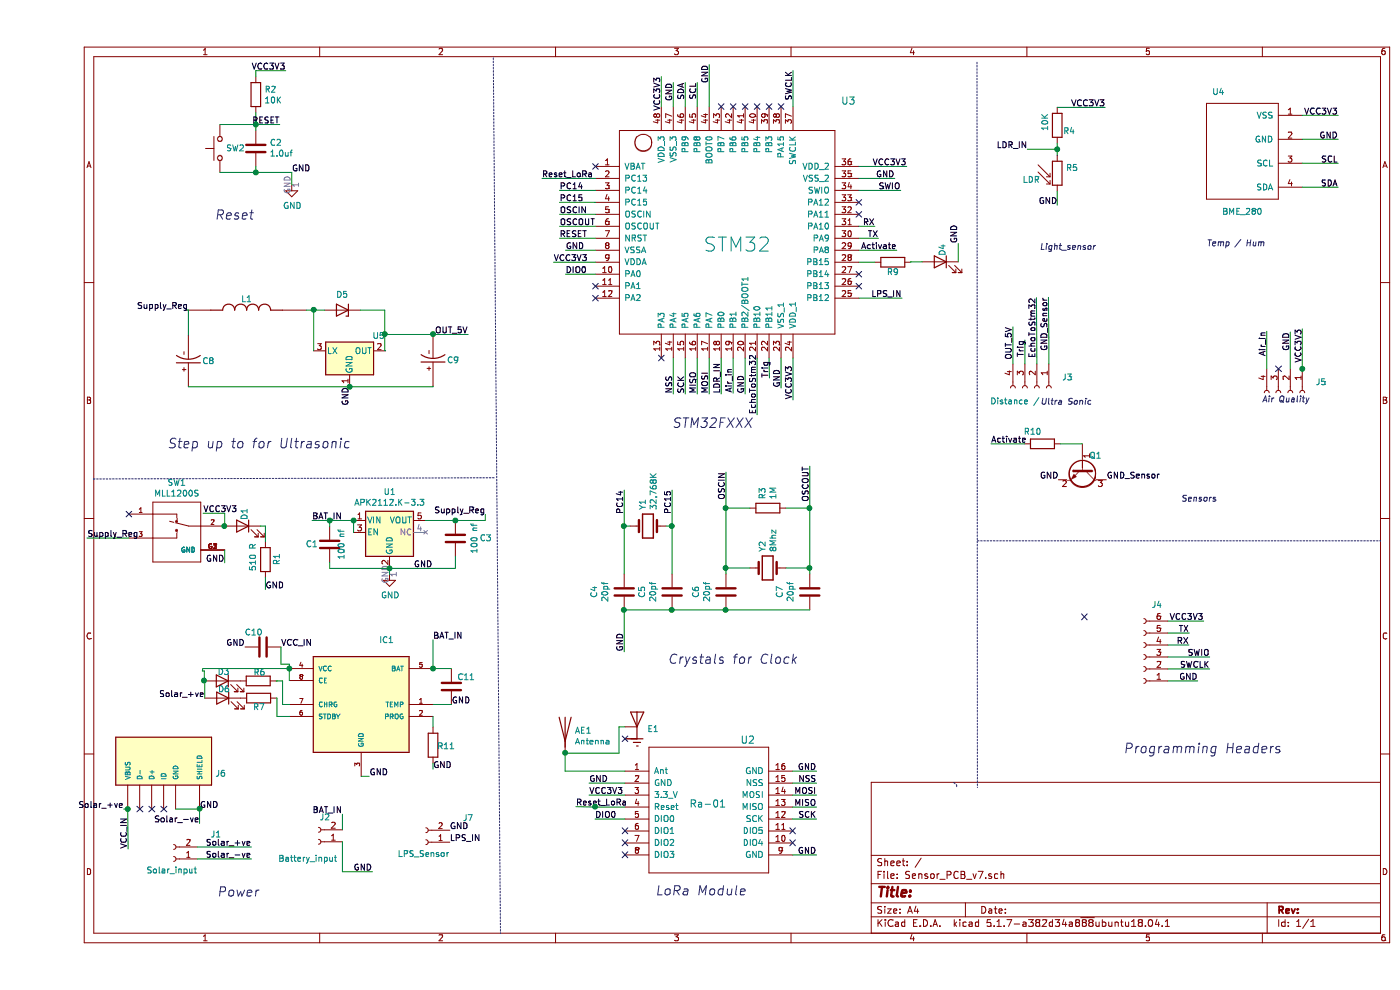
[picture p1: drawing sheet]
EESchema Schematic File Version 4
EELAYER 30 0
EELAYER END
$Descr A4 11693 8268
encoding utf-8
Sheet 1 1
Title ""
Date ""
Rev ""
Comp ""
Comment1 ""
Comment2 ""
Comment3 ""
Comment4 ""
$EndDescr
Text Label 6453 3894 3    50   ~ 0
OSCOUT
Text Label 4364 1590 0    50   ~ 0
PC14
Text Label 4364 1690 0    50   ~ 0
PC15
Text Label 4364 1790 0    50   ~ 0
OSCIN
Text Label 4364 1890 0    50   ~ 0
OSCOUT
Text Label 4314 2190 0    50   ~ 0
VCC3V3
Text Label 4364 1990 0    50   ~ 0
RESET
$Comp
L Switch:SW_Push SW2
U 1 1
P 1527 1241
F 0 "SW2" V 1527 1191 50  0000 R CNN
F 1 "SW_Push" V 1427 1691 50  0001 R CNN
F 2 "Buttons_Switches_THT:SW_PUSH_6mm_h5mm" H 1527 1441 50  0001 C CNN
F 3 "~" H 1527 1441 50  0001 C CNN
	1    1527 1241
	0    -1   -1   0   
$EndComp
Text Label 2027 1041 2    50   ~ 0
RESET
Wire Wire Line
	1527 1041 1827 1041
Wire Wire Line
	1827 1091 1827 1041
Connection ~ 1827 1041
Wire Wire Line
	1827 1041 2027 1041
Text Label 2077 591  2    50   ~ 0
VCC3V3
$Comp
L Device:R R2
U 1 1
P 1827 791
F 0 "R2" H 1897 837 50  0000 L CNN
F 1 "10K" H 1897 746 50  0000 L CNN
F 2 "Resistors_SMD:R_0805" V 1757 791 50  0001 C CNN
F 3 "~" H 1827 791 50  0001 C CNN
	1    1827 791 
	1    0    0    -1  
$EndComp
Wire Wire Line
	1827 641  1827 591 
Wire Wire Line
	1827 591  2077 591 
Wire Wire Line
	1827 941  1827 1041
Wire Wire Line
	2645 4347 2645 4447
$Comp
L Sensor_PCB_v7-rescue:GND-power-Sensor_PCB_v5-rescue #PWR01
U 1 1
P 2945 4797
F 0 "#PWR01" H 2950 4624 50  0001 C CNN
F 1 "GND" H 2950 4624 50  0000 C CNN
F 2 "" H 2945 4797 50  0001 C CNN
F 3 "" H 2945 4797 50  0001 C CNN
	1    2945 4797
	1    0    0    -1  
$EndComp
Text Label 3145 4747 0    50   ~ 0
GND
Text Label 9796 5487 2    50   ~ 0
SWIO
Text Label 9796 5587 2    50   ~ 0
SWCLK
Wire Wire Line
	9446 5487 9796 5487
Wire Wire Line
	9796 5587 9446 5587
Text Label 9696 5687 2    50   ~ 0
GND
Wire Wire Line
	9696 5687 9446 5687
Text Label 9746 5187 2    50   ~ 0
VCC3V3
$Comp
L Device:C C1
U 1 1
P 2445 4547
F 0 "C1" H 2595 4547 50  0000 C CNN
F 1 "100 nf" V 2345 4547 50  0000 C CNN
F 2 "Capacitors_SMD:C_0805" H 2483 4397 50  0001 C CNN
F 3 "~" H 2445 4547 50  0001 C CNN
	1    2445 4547
	-1   0    0    1   
$EndComp
Wire Wire Line
	2445 4347 2445 4397
Text Label 4414 2090 0    50   ~ 0
GND
Text Label 2127 1441 0    50   ~ 0
GND
Text Label 6511 6440 2    50   ~ 0
GND
Text Label 4611 6540 0    50   ~ 0
GND
Wire Wire Line
	4611 6540 4911 6540
Text Label 4611 6640 0    50   ~ 0
VCC3V3
Wire Wire Line
	4611 6640 4911 6640
Text Label 6511 7140 2    50   ~ 0
GND
Wire Wire Line
	6311 7140 6511 7140
Text Notes 9074 6302 0    79   Italic 0
Programming Headers
Text Notes 1500 7500 0    79   Italic 0
Power
Text Notes 1422 1845 0    79   Italic 0
 Reset
Text Notes 5161 7490 0    79   Italic 0
LoRa Module
Text Label 6511 6740 2    50   ~ 0
MISO
Text Label 6511 6640 2    50   ~ 0
MOSI
Text Label 6511 6840 2    50   ~ 0
SCK
Wire Wire Line
	6311 6840 6511 6840
Wire Wire Line
	6511 6740 6311 6740
Wire Wire Line
	6311 6640 6511 6640
Text Label 4661 6840 0    50   ~ 0
DIO0
Wire Wire Line
	4661 6840 4911 6840
Text Label 4501 6737 0    50   ~ 0
Reset_LoRa
Wire Wire Line
	4661 6740 4662 6740
Text Label 6511 6540 2    50   ~ 0
NSS
Wire Wire Line
	6511 6540 6311 6540
Wire Wire Line
	6311 6440 6511 6440
Text Label 4414 2290 0    50   ~ 0
DIO0
Text Label 4216 1490 0    50   ~ 0
Reset_LoRa
NoConn ~ 6311 6940
NoConn ~ 6311 7040
NoConn ~ 4911 7140
$Comp
L Sensor_PCB_v7-rescue:Antenna-Device-Sensor_PCB_v5-rescue AE1
U 1 1
P 4411 6090
F 0 "AE1" H 4491 6079 50  0000 L CNN
F 1 "Antenna" H 4491 5988 50  0000 L CNN
F 2 "Pin_Headers:Pin_Header_Straight_1x01_Pitch2.54mm" H 4411 6090 50  0001 C CNN
F 3 "~" H 4411 6090 50  0001 C CNN
	1    4411 6090
	1    0    0    -1  
$EndComp
Wire Wire Line
	4411 6290 4411 6440
Wire Wire Line
	4411 6440 4911 6440
Text Notes 9556 4199 0    50   Italic 0
Sensors\n
NoConn ~ 4664 1390
Text Notes 9768 2065 0    50   Italic 0
Temp / Hum
Text Notes 8373 2097 0    50   Italic 0
Light_sensor
Text Notes 10230 3370 0    50   Italic 0
Air Quality
Wire Wire Line
	2445 4697 2445 4747
Wire Wire Line
	3495 4647 3495 4747
Wire Wire Line
	3745 4297 3745 4347
$Comp
L Sensor_Optical:LDR03 R5
U 1 1
P 8523 1447
F 0 "R5" H 8593 1493 50  0000 L CNN
F 1 "LDR" H 8232 1395 50  0000 L CNN
F 2 "Diodes_THT:D_A-405_P5.08mm_Vertical_AnodeUp" V 8698 1447 50  0001 C CNN
F 3 "" H 8523 1397 50  0001 C CNN
	1    8523 1447
	1    0    0    -1  
$EndComp
Text Label 8923 897  2    50   ~ 0
VCC3V3
$Comp
L Device:R R4
U 1 1
P 8523 1047
F 0 "R4" H 8373 1097 50  0000 L CNN
F 1 "10K" V 8623 947 50  0000 L CNN
F 2 "Resistors_SMD:R_0805" V 8453 1047 50  0001 C CNN
F 3 "~" H 8523 1047 50  0001 C CNN
	1    8523 1047
	-1   0    0    1   
$EndComp
Wire Wire Line
	8523 897  8923 897 
Wire Wire Line
	8523 1297 8523 1247
Text Label 8273 1247 2    50   ~ 0
LDR_IN
Wire Wire Line
	8273 1247 8523 1247
Connection ~ 8523 1247
Wire Wire Line
	8523 1247 8523 1197
$Comp
L Sensor_PCB_v7-rescue:BME_280-Sensor_Humidity-Sensor_PCB_v5-rescue U4
U 1 1
P 10068 1265
F 0 "U4" H 9868 1765 50  0000 C CNN
F 1 "BME_280" H 10068 765 50  0000 C CNN
F 2 "Custom_Libraries:BME280" H 10068 1365 50  0001 C CNN
F 3 "" H 10068 1365 50  0001 C CNN
	1    10068 1265
	1    0    0    -1  
$EndComp
Text Label 10868 1165 2    50   ~ 0
GND
Wire Wire Line
	10568 1165 10868 1165
Text Label 10868 965  2    50   ~ 0
VCC3V3
Wire Wire Line
	10568 965  10868 965 
Text Label 10868 1365 2    50   ~ 0
SCL
Wire Wire Line
	10868 1365 10568 1365
Text Label 10868 1565 2    50   ~ 0
SDA
Wire Wire Line
	10568 1565 10868 1565
Wire Wire Line
	6453 4244 6453 3894
Connection ~ 6453 4244
Connection ~ 6453 4744
Wire Wire Line
	6453 4794 6453 4744
Wire Wire Line
	6453 4744 6453 4244
Text Label 5414 690  3    50   ~ 0
SDA
Wire Wire Line
	5514 690  5514 890 
Text Label 5514 690  3    50   ~ 0
SCL
Wire Wire Line
	5714 3290 5714 2990
Text Label 5714 3290 1    50   ~ 0
LDR_IN
Text Label 5914 3290 1    50   ~ 0
GND
Wire Wire Line
	5414 3290 5414 2990
Wire Wire Line
	5514 3290 5514 2990
Wire Wire Line
	5614 2990 5614 3290
Wire Wire Line
	5914 2990 5914 3290
Text Label 5414 3290 1    50   ~ 0
SCK
Text Label 5514 3290 1    50   ~ 0
MISO
Text Label 5614 3290 1    50   ~ 0
MOSI
Wire Wire Line
	5314 2990 5314 3290
Text Label 5314 3290 1    50   ~ 0
NSS
Text Notes 5303 3583 0    79   Italic 0
STM32FXXX\n
Text Label 7164 1490 2    50   ~ 0
GND
Wire Wire Line
	5314 690  5314 890 
Text Label 5314 690  3    50   ~ 0
GND
Wire Wire Line
	5214 640  5214 890 
Text Label 5214 640  3    50   ~ 0
VCC3V3
Wire Wire Line
	6314 590  6314 890 
Text Label 6314 590  3    50   ~ 0
SWCLK
Text Label 7214 1590 2    50   ~ 0
SWIO
Wire Wire Line
	4903 5444 4903 5094
Text Label 4903 5444 1    50   ~ 0
GND
Text Label 7264 1390 2    50   ~ 0
VCC3V3
Text Label 5614 540  3    50   ~ 0
GND
Connection ~ 5753 4244
Wire Wire Line
	5753 4244 5753 3944
Text Label 5753 3944 3    50   ~ 0
OSCIN
Connection ~ 5303 4394
Wire Wire Line
	5303 4094 5303 4394
Text Label 5303 4094 3    50   ~ 0
PC15
Wire Wire Line
	5303 4394 5253 4394
Wire Wire Line
	5303 4794 5303 4394
Connection ~ 5753 5094
Wire Wire Line
	5303 5094 5753 5094
Connection ~ 5303 5094
Wire Wire Line
	4903 5094 5303 5094
$Comp
L Device:C C5
U 1 1
P 5303 4944
F 0 "C5" V 5051 4944 50  0000 C CNN
F 1 "20pf" V 5142 4944 50  0000 C CNN
F 2 "Capacitors_SMD:C_0805" H 5341 4794 50  0001 C CNN
F 3 "~" H 5303 4944 50  0001 C CNN
	1    5303 4944
	1    0    0    -1  
$EndComp
Wire Wire Line
	5753 5094 6453 5094
Connection ~ 5753 4744
Wire Wire Line
	5753 4794 5753 4744
$Comp
L Device:C C7
U 1 1
P 6453 4944
F 0 "C7" V 6201 4944 50  0000 C CNN
F 1 "20pf" V 6292 4944 50  0000 C CNN
F 2 "Capacitors_SMD:C_0805" H 6491 4794 50  0001 C CNN
F 3 "~" H 6453 4944 50  0001 C CNN
	1    6453 4944
	1    0    0    -1  
$EndComp
$Comp
L Device:C C6
U 1 1
P 5753 4944
F 0 "C6" V 5501 4944 50  0000 C CNN
F 1 "20pf" V 5592 4944 50  0000 C CNN
F 2 "Capacitors_SMD:C_0805" H 5791 4794 50  0001 C CNN
F 3 "~" H 5753 4944 50  0001 C CNN
	1    5753 4944
	1    0    0    -1  
$EndComp
Wire Wire Line
	5953 4244 5753 4244
Wire Wire Line
	6253 4244 6453 4244
Wire Wire Line
	6253 4744 6453 4744
Wire Wire Line
	5753 4744 5753 4244
Wire Wire Line
	5953 4744 5753 4744
$Comp
L Device:R R3
U 1 1
P 6103 4244
F 0 "R3" H 6173 4290 50  0000 L CNN
F 1 "1M" H 6173 4199 50  0000 L CNN
F 2 "Resistors_SMD:R_0805" V 6033 4244 50  0001 C CNN
F 3 "~" H 6103 4244 50  0001 C CNN
	1    6103 4244
	0    -1   -1   0   
$EndComp
$Comp
L Device:Crystal Y2
U 1 1
P 6103 4744
F 0 "Y2" V 6057 4875 50  0000 L CNN
F 1 "8Mhz" V 6148 4875 50  0000 L CNN
F 2 "Crystals:Crystal_HC49-4H_Vertical" H 6103 4744 50  0001 C CNN
F 3 "~" H 6103 4744 50  0001 C CNN
	1    6103 4744
	1    0    0    -1  
$EndComp
Wire Notes Line
	10521 11270 10519 11263
Text Notes 5267 5556 0    79   Italic 0
Crystals for Clock\n
Wire Notes Line
	469  4000 3831 3991
Wire Notes Line
	7659 6537 7680 6558
Wire Notes Line
	7680 6558 7680 6579
Text Label 2800 7280 2    50   ~ 0
GND
$Comp
L Connector:Conn_01x02_Female J1
U 1 1
P 1139 7173
F 0 "J1" H 739 6973 50  0000 L CNN
F 1 "Solar_input" H 939 7273 50  0000 L CNN
F 2 "Custom_Libraries:Battery_holder" H 1139 7173 50  0001 C CNN
F 3 "~" H 1139 7173 50  0001 C CNN
	1    1139 7173
	-1   0    0    1   
$EndComp
Text Label 1789 7173 2    50   ~ 0
Solar_-ve
Wire Wire Line
	1339 7173 1789 7173
Text Label 1789 7073 2    50   ~ 0
Solar_+ve
Wire Wire Line
	1789 7073 1339 7073
Text Label 2550 6800 2    50   ~ 0
BAT_IN
$Comp
L Connector:Conn_01x02_Female J2
U 1 1
P 2350 7030
F 0 "J2" H 2250 6830 50  0000 L CNN
F 1 "Battery_input" H 2190 7174 50  0000 L CNN
F 2 "Custom_Libraries:Battery_holder" H 2350 7030 50  0001 C CNN
F 3 "~" H 2350 7030 50  0001 C CNN
	1    2350 7030
	-1   0    0    1   
$EndComp
Wire Wire Line
	2550 6930 2550 6800
Wire Wire Line
	2550 7280 2800 7280
Wire Wire Line
	4414 2290 4664 2290
Wire Wire Line
	4314 2190 4664 2190
Wire Wire Line
	4414 2090 4664 2090
Wire Wire Line
	4364 1990 4664 1990
Wire Wire Line
	4664 1890 4364 1890
Wire Wire Line
	4364 1790 4664 1790
Wire Wire Line
	4364 1690 4664 1690
Wire Wire Line
	4664 1590 4364 1590
Wire Wire Line
	6864 1390 7264 1390
Wire Wire Line
	7164 1490 6864 1490
Wire Wire Line
	6864 1590 7214 1590
Text Label 6314 3340 1    50   ~ 0
VCC3V3
Text Label 6214 3240 1    50   ~ 0
GND
Wire Wire Line
	6314 3340 6314 2990
Wire Wire Line
	6214 2990 6214 3240
NoConn ~ 5914 890 
NoConn ~ 6214 890 
Wire Notes Line
	3809 482  3870 7798
Wire Wire Line
	1906 4924 1906 4824
Wire Wire Line
	1906 4524 1906 4394
Connection ~ 4903 5094
$Comp
L Device:Crystal Y1
U 1 1
P 5103 4394
F 0 "Y1" V 5057 4525 50  0000 L CNN
F 1 "32.768K" V 5148 4525 50  0000 L CNN
F 2 "Crystals:Crystal_HC49-4H_Vertical" H 5103 4394 50  0001 C CNN
F 3 "~" H 5103 4394 50  0001 C CNN
	1    5103 4394
	1    0    0    -1  
$EndComp
$Comp
L Device:C C4
U 1 1
P 4903 4944
F 0 "C4" V 4651 4944 50  0000 C CNN
F 1 "20pf" V 4742 4944 50  0000 C CNN
F 2 "Capacitors_SMD:C_0805" H 4941 4794 50  0001 C CNN
F 3 "~" H 4903 4944 50  0001 C CNN
	1    4903 4944
	1    0    0    -1  
$EndComp
Wire Wire Line
	4953 4394 4903 4394
Wire Wire Line
	4903 4394 4903 4794
Text Label 4903 4094 3    50   ~ 0
PC14
Wire Wire Line
	4903 4394 4903 4094
Connection ~ 4903 4394
Text Notes 8380 3390 0    50   Italic 0
Ultra Sonic
Text Label 8449 2485 3    50   ~ 0
GND_Sensor
Wire Wire Line
	8450 2820 8450 3040
Text Label 8250 2840 3    50   ~ 0
Trig
Wire Wire Line
	8250 2840 8250 3040
Text Label 8150 2730 3    50   ~ 0
OUT_5V
Wire Wire Line
	8150 3040 8150 2730
Text Label 8349 2486 3    50   ~ 0
EchoToStm32
Text Label 6013 3463 1    50   ~ 0
EchoToStm32
Text Label 6117 3157 1    50   ~ 0
Trig
Wire Wire Line
	6117 3157 6114 2990
Wire Wire Line
	4501 6737 4662 6740
Connection ~ 4662 6740
Wire Wire Line
	4662 6740 4911 6740
Text Label 2297 4347 0    50   ~ 0
BAT_IN
Wire Wire Line
	2297 4347 2445 4347
Connection ~ 2445 4347
Wire Wire Line
	2445 4347 2645 4347
NoConn ~ 6864 1690
NoConn ~ 6864 1790
$Comp
L Sensor_PCB_v7-rescue:GND-power-Sensor_PCB_v5-rescue #PWR02
U 1 1
P 2127 1544
F 0 "#PWR02" H 2132 1371 50  0001 C CNN
F 1 "GND" H 2132 1371 50  0000 C CNN
F 2 "" H 2127 1544 50  0001 C CNN
F 3 "" H 2127 1544 50  0001 C CNN
	1    2127 1544
	1    0    0    -1  
$EndComp
$Comp
L Device:C C2
U 1 1
P 1827 1241
F 0 "C2" H 1712 1195 50  0000 R CNN
F 1 "1.0uf" H 1712 1286 50  0000 R CNN
F 2 "Capacitors_SMD:C_0805" H 1865 1091 50  0001 C CNN
F 3 "~" H 1827 1241 50  0001 C CNN
	1    1827 1241
	-1   0    0    1   
$EndComp
$Comp
L stm32:STM32 U3
U 1 1
P 5714 1740
F 0 "U3" H 6714 2640 60  0000 L CNN
F 1 "STM32" H 5564 1440 118 0000 L CNN
F 2 "Custom_Libraries:STM32(LQFP48)" H 5714 1740 60  0001 C CNN
F 3 "" H 5714 1740 60  0001 C CNN
	1    5714 1740
	1    0    0    -1  
$EndComp
Wire Wire Line
	1527 1441 1827 1441
Wire Wire Line
	2127 1441 2127 1544
Wire Wire Line
	1827 1391 1827 1441
Connection ~ 1827 1441
Wire Wire Line
	1827 1441 2127 1441
Wire Wire Line
	2445 4747 2945 4747
Connection ~ 2945 4747
Wire Wire Line
	2945 4747 3495 4747
Wire Wire Line
	2945 4747 2945 4797
$Comp
L Sensor_PCB_v7-rescue:AP2112K-3.3-Regulator_Linear-Sensor_PCB_v5-rescue U1
U 1 1
P 2945 4447
F 0 "U1" H 2945 4789 50  0000 C CNN
F 1 "APK2112.K-3.3" H 2945 4698 50  0000 C CNN
F 2 "TO_SOT_Packages_SMD:SOT-23-5" H 2945 4647 50  0001 C CNN
F 3 "http://www.advanced-monolithic.com/pdf/ds1117.pdf" H 3045 4197 50  0001 C CNN
	1    2945 4447
	1    0    0    -1  
$EndComp
Wire Wire Line
	6014 2990 6013 3463
NoConn ~ 6114 890 
NoConn ~ 6014 890 
$Comp
L Connector:Conn_01x04_Female J5
U 1 1
P 10470 3280
F 0 "J5" V 10380 3490 50  0000 L CNN
F 1 "Airquality" V 10580 2890 50  0001 L CNN
F 2 "Pin_Headers:Pin_Header_Straight_1x04_Pitch2.54mm" H 10470 3280 50  0001 C CNN
F 3 "~" H 10470 3280 50  0001 C CNN
	1    10470 3280
	0    1    1    0   
$EndComp
Text Label 10570 2746 3    50   ~ 0
VCC3V3
Wire Wire Line
	10570 3081 10570 3080
Connection ~ 10570 3080
Wire Wire Line
	10570 3080 10570 2746
Wire Wire Line
	10270 3080 10270 2766
NoConn ~ 10370 3080
Wire Wire Line
	10470 3080 10469 2775
Text Label 10469 2775 3    50   ~ 0
GND
Wire Wire Line
	5814 2990 5814 3283
Text Label 5814 3283 1    50   ~ 0
Air_in
Text Label 10270 2766 3    50   ~ 0
Air_in
Wire Notes Line
	7856 4517 11223 4516
Wire Wire Line
	6864 2190 6998 2190
Wire Wire Line
	7297 2187 7298 2190
Wire Wire Line
	7395 2187 7297 2187
$Comp
L Device:R R9
U 1 1
P 7148 2190
F 0 "R9" V 7062 2138 50  0000 L CNN
F 1 "510 R" V 7248 2090 50  0001 L CNN
F 2 "Resistors_SMD:R_0805" V 7078 2190 50  0001 C CNN
F 3 "~" H 7148 2190 50  0001 C CNN
	1    7148 2190
	0    1    -1   0   
$EndComp
Wire Wire Line
	7695 2187 7695 2034
$Comp
L Device:LED D4
U 1 1
P 7545 2187
F 0 "D4" V 7525 2287 50  0000 C CNN
F 1 "Bat_Low" H 7475 2377 50  0001 C CNN
F 2 "Diodes_SMD:D_0805" H 7545 2187 50  0001 C CNN
F 3 "~" H 7545 2187 50  0001 C CNN
	1    7545 2187
	-1   0    0    -1  
$EndComp
Text Label 7695 2034 1    50   ~ 0
GND
Wire Wire Line
	4664 1490 4216 1490
NoConn ~ 4664 2490
Connection ~ 3495 4347
Wire Wire Line
	3495 4347 3745 4347
Wire Wire Line
	3245 4347 3495 4347
$Comp
L Device:C C3
U 1 1
P 3495 4497
F 0 "C3" H 3243 4497 50  0000 C CNN
F 1 "100 nf" V 3334 4497 50  0000 C CNN
F 2 "Capacitors_SMD:C_0805" H 3533 4347 50  0001 C CNN
F 3 "~" H 3495 4497 50  0001 C CNN
	1    3495 4497
	-1   0    0    1   
$EndComp
Text Label 3745 4297 2    50   ~ 0
Supply_Reg
Text Notes 1087 3755 0    79   Italic 0
Step up to for Ultrasonic
NoConn ~ 5214 2990
NoConn ~ 6864 2390
Wire Wire Line
	8350 3040 8349 2486
$Comp
L capacitor_electolytic:ECA-1EM102 C9
U 1 1
P 3308 3008
F 0 "C9" V 3305 2789 50  0000 L CNN
F 1 "100 uF" V 3353 3138 50  0001 L CNN
F 2 "Custom_Libraries:CAPAE660X550N" H 3308 3008 50  0001 L BNN
F 3 "PANASONIC" H 3308 3008 50  0001 L BNN
	1    3308 3008
	0    -1   -1   0   
$EndComp
$Comp
L Device:D_Zener D5
U 1 1
P 2549 2589
F 0 "D5" H 2549 2464 50  0000 C CNN
F 1 "SS14" H 2549 2715 50  0001 C CNN
F 2 "Diodes_SMD:D_1206" H 2549 2589 50  0001 C CNN
F 3 "~" H 2549 2589 50  0001 C CNN
	1    2549 2589
	-1   0    0    1   
$EndComp
Text Label 1263 2589 2    50   ~ 0
Supply_Reg
Wire Wire Line
	2310 2932 2310 2589
Wire Wire Line
	2310 2589 2250 2589
Wire Wire Line
	2310 2589 2399 2589
Connection ~ 2310 2589
Wire Wire Line
	2699 2589 2904 2589
Wire Wire Line
	2904 2589 2904 2793
Wire Wire Line
	2904 2927 2910 2927
Wire Wire Line
	2910 2927 2910 2932
Wire Wire Line
	3308 2793 2904 2793
Connection ~ 2904 2793
Wire Wire Line
	2904 2793 2904 2927
Wire Wire Line
	3308 3232 3308 3223
Text Label 3600 2793 2    50   ~ 0
OUT_5V
Wire Wire Line
	3308 2793 3600 2793
Connection ~ 3308 2793
NoConn ~ 4911 6940
NoConn ~ 4911 7040
Wire Wire Line
	6864 1990 7028 1990
Text Label 7028 1990 2    50   ~ 0
TX
Text Label 6999 1890 2    50   ~ 0
RX
Wire Wire Line
	6864 1890 6999 1890
$Comp
L Connector:Conn_01x06_Female J4
U 1 1
P 9246 5487
F 0 "J4" H 9138 5054 50  0000 C CNN
F 1 "Conn_01x06_Female" H 9138 5053 50  0001 C CNN
F 2 "Pin_Headers:Pin_Header_Straight_1x06_Pitch2.54mm" H 9246 5487 50  0001 C CNN
F 3 "~" H 9246 5487 50  0001 C CNN
	1    9246 5487
	-1   0    0    1   
$EndComp
Text Label 9624 5287 2    50   ~ 0
TX
Text Label 9621 5387 2    50   ~ 0
RX
Wire Wire Line
	9446 5187 9746 5187
Wire Wire Line
	9446 5287 9624 5287
Wire Wire Line
	9446 5387 9621 5387
NoConn ~ 6864 2290
Wire Notes Line
	7851 519  7856 6577
$Comp
L Connector:Conn_01x04_Female J3
U 1 1
P 8350 3240
F 0 "J3" V 8260 3450 50  0000 L CNN
F 1 "Distance /" V 8460 2850 50  0000 L CNN
F 2 "Pin_Headers:Pin_Header_Straight_1x04_Pitch2.54mm" H 8350 3240 50  0001 C CNN
F 3 "~" H 8350 3240 50  0001 C CNN
	1    8350 3240
	0    1    1    0   
$EndComp
Text Label 7180 2090 2    50   ~ 0
Activate
Wire Wire Line
	6864 2090 7180 2090
$Comp
L Sensor_PCB_v7-rescue:BL8530-Power_Management-Sensor_PCB_v5-rescue U5
U 1 1
P 2610 2932
F 0 "U5" H 2854 3061 50  0000 C CNN
F 1 "BL8530" H 2610 3083 50  0001 C CNN
F 2 "Custom_Libraries:SOT89" H 2635 2782 50  0001 L CIN
F 3 "http://www.st.com/content/ccc/resource/technical/document/datasheet/41/4f/b3/b0/12/d4/47/88/CD00000444.pdf/files/CD00000444.pdf/jcr:content/translations/en.CD00000444.pdf" H 2610 2882 50  0001 C CNN
	1    2610 2932
	1    0    0    -1  
$EndComp
Wire Wire Line
	8248 3706 7968 3706
Text Label 7968 3706 0    50   ~ 0
Activate
Wire Wire Line
	8733 3706 8548 3706
$Comp
L Device:R R10
U 1 1
P 8398 3706
F 0 "R10" V 8495 3712 50  0000 L CNN
F 1 "1K" V 8326 3668 50  0001 L CNN
F 2 "Resistors_SMD:R_0805" V 8328 3706 50  0001 C CNN
F 3 "~" H 8398 3706 50  0001 C CNN
	1    8398 3706
	0    -1   -1   0   
$EndComp
Text Label 8523 1712 2    50   ~ 0
GND
Wire Wire Line
	8523 1597 8523 1712
$Comp
L bc547:BC547 Q1
U 1 1
P 8733 3906
F 0 "Q1" V 8630 4014 50  0000 C CNN
F 1 "BC547" V 8970 3906 50  0001 C CNN
F 2 "Custom_Libraries:BC547" H 8933 3831 50  0001 L CIN
F 3 "http://www.fairchildsemi.com/ds/BC/BC547.pdf" H 8733 3906 50  0001 L CNN
	1    8733 3906
	0    1    1    0   
$EndComp
Text Label 2610 3232 3    50   ~ 0
GND
Connection ~ 1566 4394
Wire Wire Line
	1566 4287 1387 4287
Wire Wire Line
	1566 4394 1566 4287
NoConn ~ 766  4294
Text Label 1566 4701 2    50   ~ 0
GND
Wire Wire Line
	1566 4594 1566 4701
Wire Wire Line
	766  4494 418  4494
$Comp
L Slide_switch:MLL1200S SW1
U 1 1
P 1166 4494
F 0 "SW1" H 1166 4959 50  0000 C CNN
F 1 "MLL1200S" H 1166 4868 50  0000 C CNN
F 2 "Custom_Libraries:SW_MLL1200S" H 1166 4494 50  0001 L BNN
F 3 "1437575-1" H 1166 4494 50  0001 L BNN
	1    1166 4494
	1    0    0    -1  
$EndComp
Wire Wire Line
	1906 4394 1866 4394
$Comp
L Device:R R1
U 1 1
P 1906 4674
F 0 "R1" V 1806 4624 50  0000 L CNN
F 1 "510 R" V 2006 4574 50  0000 L CNN
F 2 "Resistors_SMD:R_0805" V 1836 4674 50  0001 C CNN
F 3 "~" H 1906 4674 50  0001 C CNN
	1    1906 4674
	-1   0    0    -1  
$EndComp
$Comp
L Device:LED D1
U 1 1
P 1716 4394
F 0 "D1" V 1696 4494 50  0000 C CNN
F 1 "Pwr_L.E.D" H 1646 4584 50  0001 C CNN
F 2 "Diodes_SMD:D_0805" H 1716 4394 50  0001 C CNN
F 3 "~" H 1716 4394 50  0001 C CNN
	1    1716 4394
	-1   0    0    -1  
$EndComp
Text Label 1906 4924 0    50   ~ 0
GND
Text Label 1387 4287 0    50   ~ 0
VCC3V3
Text Label 418  4494 0    50   ~ 0
Supply_Reg
Connection ~ 2645 4347
Text Label 2775 6485 0    50   ~ 0
GND
Wire Wire Line
	2707 6485 2775 6485
Text Label 3307 6425 0    50   ~ 0
GND
Wire Wire Line
	3307 6373 3307 6425
Text Label 2036 5403 0    50   ~ 0
VCC_IN
Text Label 759  7091 1    50   ~ 0
VCC_IN
Wire Wire Line
	758  6757 759  7091
NoConn ~ 858  6757
NoConn ~ 958  6757
NoConn ~ 1058 6757
Text Label 3306 5345 0    50   ~ 0
BAT_IN
Wire Wire Line
	1396 5605 1381 5605
Wire Wire Line
	1396 5686 1396 5605
Wire Wire Line
	1399 5686 1396 5686
Wire Wire Line
	1399 5832 1399 5686
Wire Wire Line
	1996 5688 1996 5686
Wire Wire Line
	2050 5687 1996 5688
Wire Wire Line
	2050 5885 2050 5687
Wire Wire Line
	2107 5885 2050 5885
Wire Wire Line
	2003 5832 1999 5832
Wire Wire Line
	2004 5985 2003 5832
Wire Wire Line
	2107 5985 2004 5985
$Comp
L Device:R R7
U 1 1
P 1849 5832
F 0 "R7" V 1772 5784 50  0000 L CNN
F 1 "1K" V 1949 5732 50  0001 L CNN
F 2 "Resistors_SMD:R_0805" V 1779 5832 50  0001 C CNN
F 3 "~" H 1849 5832 50  0001 C CNN
	1    1849 5832
	0    1    -1   0   
$EndComp
$Comp
L Device:R R6
U 1 1
P 1846 5686
F 0 "R6" V 1913 5645 50  0000 L CNN
F 1 "1K" V 1946 5586 50  0001 L CNN
F 2 "Resistors_SMD:R_0805" V 1776 5686 50  0001 C CNN
F 3 "~" H 1846 5686 50  0001 C CNN
	1    1846 5686
	0    1    -1   0   
$EndComp
$Comp
L Device:LED D6
U 1 1
P 1549 5832
F 0 "D6" H 1537 5909 50  0000 C CNN
F 1 "Pwr_L.E.D" H 1479 6022 50  0001 C CNN
F 2 "Diodes_SMD:D_0805" H 1549 5832 50  0001 C CNN
F 3 "~" H 1549 5832 50  0001 C CNN
	1    1549 5832
	-1   0    0    -1  
$EndComp
$Comp
L Device:LED D3
U 1 1
P 1546 5686
F 0 "D3" H 1534 5763 50  0000 C CNN
F 1 "Pwr_L.E.D" H 1476 5876 50  0001 C CNN
F 2 "Diodes_SMD:D_0805" H 1546 5686 50  0001 C CNN
F 3 "~" H 1546 5686 50  0001 C CNN
	1    1546 5686
	-1   0    0    -1  
$EndComp
Wire Wire Line
	1382 5585 2107 5585
Wire Wire Line
	1382 5585 1381 5605
Wire Wire Line
	2107 5578 2107 5585
Wire Wire Line
	2106 5578 2107 5578
Wire Wire Line
	2106 5547 2106 5578
Wire Wire Line
	2036 5547 2106 5547
Wire Wire Line
	2036 5403 2036 5547
$Comp
L TP4056:TP4056 IC1
U 1 1
P 2707 5885
F 0 "IC1" H 2919 6425 50  0000 C CNN
F 1 "TP4056" H 2707 6361 50  0001 C CNN
F 2 "r1" H 2707 5885 50  0001 L BNN
F 3 "" H 2707 5885 50  0001 L BNN
	1    2707 5885
	1    0    0    -1  
$EndComp
Wire Wire Line
	3307 5585 3306 5345
Text Label 3462 5885 0    50   ~ 0
GND
Wire Wire Line
	3307 5585 3462 5585
$Comp
L Device:C C11
U 1 1
P 3462 5735
F 0 "C11" H 3339 5658 50  0000 C CNN
F 1 "10uf" V 3301 5735 50  0001 C CNN
F 2 "Capacitors_SMD:C_0805" H 3500 5585 50  0001 C CNN
F 3 "~" H 3462 5735 50  0001 C CNN
	1    3462 5735
	-1   0    0    1   
$EndComp
Wire Wire Line
	3307 5985 3307 6073
$Comp
L Device:R R11
U 1 1
P 3307 6223
F 0 "R11" H 3122 6214 50  0000 L CNN
F 1 "510R" V 3407 6123 50  0001 L CNN
F 2 "Resistors_SMD:R_0805" V 3237 6223 50  0001 C CNN
F 3 "~" H 3307 6223 50  0001 C CNN
	1    3307 6223
	-1   0    0    -1  
$EndComp
$Comp
L Device:C C10
U 1 1
P 1886 5403
F 0 "C10" V 1763 5326 50  0000 C CNN
F 1 "10uf" V 1725 5403 50  0001 C CNN
F 2 "Capacitors_SMD:C_0805" H 1924 5253 50  0001 C CNN
F 3 "~" H 1886 5403 50  0001 C CNN
	1    1886 5403
	0    1    1    0   
$EndComp
Text Label 1736 5403 2    50   ~ 0
GND
Connection ~ 1396 5686
Connection ~ 2107 5585
Wire Wire Line
	2107 5585 2107 5685
Connection ~ 3307 5585
Wire Wire Line
	3307 5885 3462 5885
Text Label 1358 6878 2    50   ~ 0
Solar_-ve
Text Label 1358 6757 0    50   ~ 0
GND
Wire Wire Line
	1358 6757 1158 6757
Wire Wire Line
	1358 6757 1358 6878
Wire Wire Line
	2550 7030 2550 7280
$Comp
L usb_mini:USB_mini J6
U 1 1
P 1058 6357
F 0 "J6" V 951 5927 50  0000 R CNN
F 1 "USB3130-XX-X_REVD" V 906 5927 50  0001 R CNN
F 2 "Custom_Libraries:Conn_USBmicro-B_ebay-side_TH" H 1058 6357 50  0001 L BNN
F 3 "" H 1058 6357 50  0001 L BNN
F 4 "GCT" H 1058 6357 50  0001 L BNN "MANUFACTURER"
	1    1058 6357
	0    -1   -1   0   
$EndComp
Connection ~ 1358 6757
Wire Wire Line
	1263 2801 1263 2589
Wire Wire Line
	1263 2589 1250 2589
$Comp
L capacitor_electolytic:ECA-1EM102 C8
U 1 1
P 1263 3016
F 0 "C8" V 1260 2797 50  0000 L CNN
F 1 "100 uF" V 1308 3146 50  0001 L CNN
F 2 "Custom_Libraries:CAPAE660X550N" H 1263 3016 50  0001 L BNN
F 3 "PANASONIC" H 1263 3016 50  0001 L BNN
	1    1263 3016
	0    -1   -1   0   
$EndComp
Text Label 724  6758 2    50   ~ 0
Solar_+ve
Wire Wire Line
	758  6758 724  6758
Connection ~ 758  6758
$Comp
L 1248AS-H-220M_P3:Inductor_22uH L1
U 1 1
P 1750 2589
F 0 "L1" H 1750 2681 50  0000 C CNN
F 1 "Inductor_22uH" H 1350 2789 50  0001 L BNN
F 2 "Custom_Libraries:IND_22uH" H 1286 2446 50  0001 L BNN
F 3 "N/A" H 1581 2673 50  0001 L BNN
	1    1750 2589
	1    0    0    -1  
$EndComp
Text Label 8533 4006 2    50   ~ 0
GND
Wire Wire Line
	8450 2820 8449 2485
Text Label 8933 4006 0    50   ~ 0
GND_Sensor
NoConn ~ 4664 2390
Wire Wire Line
	2610 3232 3308 3232
Wire Wire Line
	2610 3232 1263 3231
Connection ~ 2610 3232
Text Label 1399 5832 2    50   ~ 0
Solar_+ve
$Comp
L Connector:Conn_01x02_Female J7
U 1 1
P 3246 7035
F 0 "J7" H 2846 6835 50  0000 L CNN
F 1 "LPS_Sensor" H 3046 7135 50  0000 L CNN
F 2 "Custom_Libraries:Battery_holder" H 3246 7035 50  0001 C CNN
F 3 "~" H 3246 7035 50  0001 C CNN
	1    3246 7035
	-1   0    0    1   
$EndComp
Text Label 3446 6935 0    50   ~ 0
GND
Text Label 7224 2490 2    50   ~ 0
LPS_IN
Wire Wire Line
	6864 2490 7224 2490
Text Label 3446 7035 0    50   ~ 0
LPS_IN
Wire Wire Line
	5614 890  5614 540 
Wire Wire Line
	5414 690  5414 890 
NoConn ~ 5714 890 
NoConn ~ 5814 890 
NoConn ~ 8749 5153
$Comp
L Ceramic_Antenna:YC0009AA E1
U 1 1
P 5011 6071
F 0 "E1" H 5096 6054 50  0000 L CNN
F 1 "YC0009AA" H 5096 6009 50  0001 L CNN
F 2 "Custom_Libraries:XCVR_YC0009AA" H 5011 6071 50  0001 L BNN
F 3 "" H 5011 6071 50  0001 L BNN
F 4 "0.6 mm" H 5011 6071 50  0001 L BNN "MAXIMUM_PACKAGE_HEIGHT"
F 5 "Manufacturer Recommendations" H 5011 6071 50  0001 L BNN "STANDARD"
F 6 "1.1" H 5011 6071 50  0001 L BNN "PARTREV"
F 7 "Quectel" H 5011 6071 50  0001 L BNN "MANUFACTURER"
	1    5011 6071
	1    0    0    -1  
$EndComp
$Comp
L lora:LoRa U2
U 1 1
P 5611 6790
F 0 "U2" H 5936 7401 60  0000 C CNN
F 1 "Ra-01" H 5603 6869 60  0000 C CNN
F 2 "Custom_Libraries:LoRa" H 5611 6340 60  0001 C CNN
F 3 "" H 5611 6340 60  0001 C CNN
	1    5611 6790
	1    0    0    -1  
$EndComp
Wire Wire Line
	4411 6290 4861 6290
Wire Wire Line
	4861 6290 4861 6071
Wire Wire Line
	4861 6071 4911 6071
Connection ~ 4411 6290
NoConn ~ 4911 6171
$EndSCHEMATC
